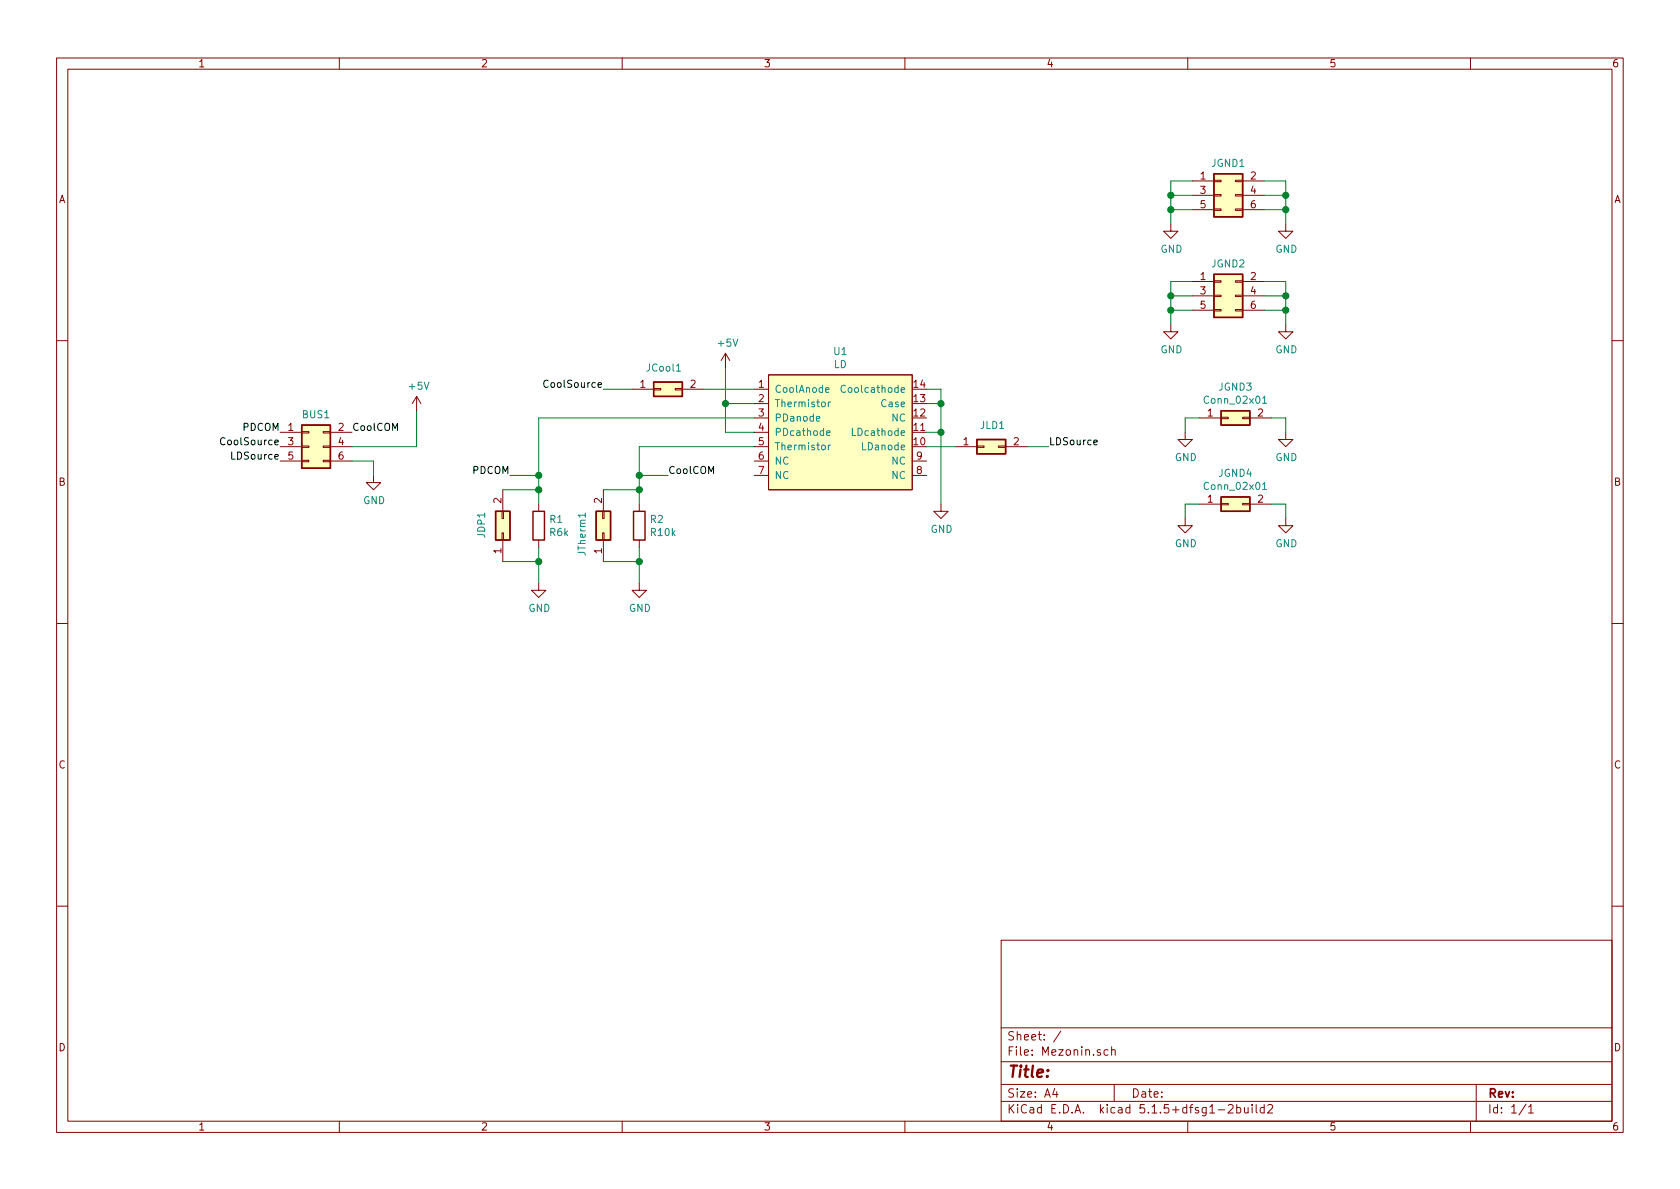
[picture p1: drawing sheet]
EESchema Schematic File Version 4
EELAYER 30 0
EELAYER END
$Descr A4 11693 8268
encoding utf-8
Sheet 1 1
Title ""
Date ""
Rev ""
Comp ""
Comment1 ""
Comment2 ""
Comment3 ""
Comment4 ""
$EndDescr
$Comp
L Mezonin-rescue:LD-aab_lib U1
U 1 1
P 5250 2700
F 0 "U1" H 5850 2965 50  0000 C CNN
F 1 "LD" H 5850 2874 50  0000 C CNN
F 2 "aab_pcb_lib:LD14BF" H 5850 2850 50  0001 C CNN
F 3 "" H 5850 2850 50  0001 C CNN
	1    5250 2700
	1    0    0    -1  
$EndComp
$Comp
L Connector_Generic:Conn_02x03_Odd_Even BUS1
U 1 1
P 2150 3100
F 0 "BUS1" H 2200 3325 50  0000 C CNN
F 1 "Conn_02x03_Odd_Even" H 2200 3326 50  0001 C CNN
F 2 "Connector_PinHeader_2.54mm:PinHeader_2x03_P2.54mm_Vertical" H 2150 3100 50  0001 C CNN
F 3 "~" H 2150 3100 50  0001 C CNN
	1    2150 3100
	1    0    0    -1  
$EndComp
$Comp
L power:GND #PWR09
U 1 1
P 2600 3300
F 0 "#PWR09" H 2600 3050 50  0001 C CNN
F 1 "GND" H 2605 3127 50  0000 C CNN
F 2 "" H 2600 3300 50  0001 C CNN
F 3 "" H 2600 3300 50  0001 C CNN
	1    2600 3300
	1    0    0    -1  
$EndComp
Text Label 1950 3100 2    50   ~ 0
CoolSource
Text Label 2450 3000 0    50   ~ 0
CoolCOM
Wire Wire Line
	6450 2700 6550 2700
Wire Wire Line
	6550 2700 6550 2800
Wire Wire Line
	6450 2800 6550 2800
$Comp
L power:GND #PWR010
U 1 1
P 6550 3500
F 0 "#PWR010" H 6550 3250 50  0001 C CNN
F 1 "GND" H 6555 3327 50  0000 C CNN
F 2 "" H 6550 3500 50  0001 C CNN
F 3 "" H 6550 3500 50  0001 C CNN
	1    6550 3500
	1    0    0    -1  
$EndComp
$Comp
L Device:R R1
U 1 1
P 3750 3650
F 0 "R1" H 3820 3696 50  0000 L CNN
F 1 "R6k" H 3820 3605 50  0000 L CNN
F 2 "Resistor_SMD:R_1206_3216Metric_Pad1.42x1.75mm_HandSolder" V 3680 3650 50  0001 C CNN
F 3 "~" H 3750 3650 50  0001 C CNN
	1    3750 3650
	1    0    0    -1  
$EndComp
$Comp
L Device:R R2
U 1 1
P 4450 3650
F 0 "R2" H 4520 3696 50  0000 L CNN
F 1 "R10k" H 4520 3605 50  0000 L CNN
F 2 "Resistor_SMD:R_1206_3216Metric_Pad1.42x1.75mm_HandSolder" V 4380 3650 50  0001 C CNN
F 3 "~" H 4450 3650 50  0001 C CNN
	1    4450 3650
	1    0    0    -1  
$EndComp
Wire Wire Line
	4650 3300 4450 3300
Wire Wire Line
	3750 3300 3550 3300
$Comp
L Connector_Generic:Conn_02x01 JTherm1
U 1 1
P 4200 3700
F 0 "JTherm1" H 4350 3850 50  0000 R CNN
F 1 "Conn_02x01" V 4205 3612 50  0001 R CNN
F 2 "Connector_PinHeader_2.54mm:PinHeader_1x02_P2.54mm_Vertical" H 4200 3700 50  0001 C CNN
F 3 "~" H 4200 3700 50  0001 C CNN
	1    4200 3700
	0    -1   -1   0   
$EndComp
$Comp
L Connector_Generic:Conn_02x01 JDP1
U 1 1
P 3500 3700
F 0 "JDP1" H 3650 3850 50  0000 R CNN
F 1 "Conn_02x01" V 3505 3612 50  0001 R CNN
F 2 "Connector_PinHeader_2.54mm:PinHeader_1x02_P2.54mm_Vertical" H 3500 3700 50  0001 C CNN
F 3 "~" H 3500 3700 50  0001 C CNN
	1    3500 3700
	0    -1   -1   0   
$EndComp
$Comp
L power:GND #PWR014
U 1 1
P 4450 4050
F 0 "#PWR014" H 4450 3800 50  0001 C CNN
F 1 "GND" H 4455 3877 50  0000 C CNN
F 2 "" H 4450 4050 50  0001 C CNN
F 3 "" H 4450 4050 50  0001 C CNN
	1    4450 4050
	1    0    0    -1  
$EndComp
$Comp
L power:GND #PWR013
U 1 1
P 3750 4050
F 0 "#PWR013" H 3750 3800 50  0001 C CNN
F 1 "GND" H 3755 3877 50  0000 C CNN
F 2 "" H 3750 4050 50  0001 C CNN
F 3 "" H 3750 4050 50  0001 C CNN
	1    3750 4050
	1    0    0    -1  
$EndComp
$Comp
L power:+5V #PWR06
U 1 1
P 2900 2850
F 0 "#PWR06" H 2900 2700 50  0001 C CNN
F 1 "+5V" H 2915 3023 50  0000 C CNN
F 2 "" H 2900 2850 50  0001 C CNN
F 3 "" H 2900 2850 50  0001 C CNN
	1    2900 2850
	1    0    0    -1  
$EndComp
$Comp
L power:+5V #PWR05
U 1 1
P 5050 2550
F 0 "#PWR05" H 5050 2400 50  0001 C CNN
F 1 "+5V" H 5065 2723 50  0000 C CNN
F 2 "" H 5050 2550 50  0001 C CNN
F 3 "" H 5050 2550 50  0001 C CNN
	1    5050 2550
	1    0    0    -1  
$EndComp
Text Label 3550 3300 2    50   ~ 0
PDCOM
Text Label 4650 3300 0    50   ~ 0
CoolCOM
Wire Wire Line
	3750 3800 3750 3900
Wire Wire Line
	4450 3800 4450 3900
Connection ~ 3750 3300
Wire Wire Line
	3750 3300 3750 3400
Connection ~ 4450 3300
Wire Wire Line
	4450 3300 4450 3400
Wire Wire Line
	4450 3100 5250 3100
Wire Wire Line
	3750 2900 5250 2900
Wire Wire Line
	4200 3400 4450 3400
Connection ~ 4450 3400
Wire Wire Line
	4450 3400 4450 3500
Connection ~ 3750 3400
Wire Wire Line
	3750 3400 3750 3500
Wire Wire Line
	3500 3400 3750 3400
Wire Wire Line
	3500 3900 3750 3900
Wire Wire Line
	4200 3900 4450 3900
Connection ~ 4450 3900
Wire Wire Line
	4450 3900 4450 4050
Wire Wire Line
	3750 3900 3750 4050
Connection ~ 3750 3900
Wire Wire Line
	3750 2900 3750 3300
Wire Wire Line
	4450 3100 4450 3300
$Comp
L Connector_Generic:Conn_02x01 JGND3
U 1 1
P 8550 2900
F 0 "JGND3" H 8600 3117 50  0000 C CNN
F 1 "Conn_02x01" H 8600 3026 50  0000 C CNN
F 2 "Connector_PinHeader_2.54mm:PinHeader_1x02_P2.54mm_Vertical" H 8550 2900 50  0001 C CNN
F 3 "~" H 8550 2900 50  0001 C CNN
	1    8550 2900
	1    0    0    -1  
$EndComp
Wire Wire Line
	8850 2900 8950 2900
Wire Wire Line
	8250 2900 8350 2900
Wire Wire Line
	8950 2900 8950 3000
Wire Wire Line
	8250 2900 8250 3000
$Comp
L power:GND #PWR08
U 1 1
P 8950 3000
F 0 "#PWR08" H 8950 2750 50  0001 C CNN
F 1 "GND" H 8955 2827 50  0000 C CNN
F 2 "" H 8950 3000 50  0001 C CNN
F 3 "" H 8950 3000 50  0001 C CNN
	1    8950 3000
	1    0    0    -1  
$EndComp
$Comp
L power:GND #PWR07
U 1 1
P 8250 3000
F 0 "#PWR07" H 8250 2750 50  0001 C CNN
F 1 "GND" H 8255 2827 50  0000 C CNN
F 2 "" H 8250 3000 50  0001 C CNN
F 3 "" H 8250 3000 50  0001 C CNN
	1    8250 3000
	1    0    0    -1  
$EndComp
$Comp
L Connector_Generic:Conn_02x01 JGND4
U 1 1
P 8550 3500
F 0 "JGND4" H 8600 3717 50  0000 C CNN
F 1 "Conn_02x01" H 8600 3626 50  0000 C CNN
F 2 "Connector_PinHeader_2.54mm:PinHeader_1x02_P2.54mm_Vertical" H 8550 3500 50  0001 C CNN
F 3 "~" H 8550 3500 50  0001 C CNN
	1    8550 3500
	1    0    0    -1  
$EndComp
Wire Wire Line
	8850 3500 8950 3500
Wire Wire Line
	8250 3500 8350 3500
Wire Wire Line
	8950 3500 8950 3600
Wire Wire Line
	8250 3500 8250 3600
$Comp
L power:GND #PWR012
U 1 1
P 8950 3600
F 0 "#PWR012" H 8950 3350 50  0001 C CNN
F 1 "GND" H 8955 3427 50  0000 C CNN
F 2 "" H 8950 3600 50  0001 C CNN
F 3 "" H 8950 3600 50  0001 C CNN
	1    8950 3600
	1    0    0    -1  
$EndComp
$Comp
L power:GND #PWR011
U 1 1
P 8250 3600
F 0 "#PWR011" H 8250 3350 50  0001 C CNN
F 1 "GND" H 8255 3427 50  0000 C CNN
F 2 "" H 8250 3600 50  0001 C CNN
F 3 "" H 8250 3600 50  0001 C CNN
	1    8250 3600
	1    0    0    -1  
$EndComp
Wire Wire Line
	5050 2800 5250 2800
Wire Wire Line
	5050 2550 5050 2800
Wire Wire Line
	5050 2800 5050 3000
Wire Wire Line
	5050 3000 5250 3000
Connection ~ 5050 2800
Text Label 7300 3100 0    50   ~ 0
LDSource
Connection ~ 6550 2800
Wire Wire Line
	6550 2800 6550 3000
Wire Wire Line
	6450 3100 6650 3100
Wire Wire Line
	6450 3000 6550 3000
Connection ~ 6550 3000
Wire Wire Line
	6550 3000 6550 3500
Wire Wire Line
	5250 2700 4900 2700
$Comp
L Connector_Generic:Conn_02x01 JCool1
U 1 1
P 4600 2700
F 0 "JCool1" H 4750 2850 50  0000 R CNN
F 1 "Conn_02x01" V 4605 2612 50  0001 R CNN
F 2 "Connector_PinHeader_2.54mm:PinHeader_1x02_P2.54mm_Vertical" H 4600 2700 50  0001 C CNN
F 3 "~" H 4600 2700 50  0001 C CNN
	1    4600 2700
	1    0    0    -1  
$EndComp
Text Label 4200 2700 2    50   ~ 0
CoolSource
Wire Wire Line
	4400 2700 4200 2700
$Comp
L Connector_Generic:Conn_02x01 JLD1
U 1 1
P 6850 3100
F 0 "JLD1" H 7000 3250 50  0000 R CNN
F 1 "Conn_02x01" V 6855 3012 50  0001 R CNN
F 2 "Connector_PinHeader_2.54mm:PinHeader_1x02_P2.54mm_Vertical" H 6850 3100 50  0001 C CNN
F 3 "~" H 6850 3100 50  0001 C CNN
	1    6850 3100
	1    0    0    -1  
$EndComp
Wire Wire Line
	7150 3100 7300 3100
Text Label 1950 3000 2    50   ~ 0
PDCOM
Wire Wire Line
	2450 3100 2900 3100
Wire Wire Line
	2900 2850 2900 3100
Text Label 1950 3200 2    50   ~ 0
LDSource
Wire Wire Line
	2450 3200 2600 3200
Wire Wire Line
	2600 3200 2600 3300
$Comp
L power:GND #PWR02
U 1 1
P 8950 1550
F 0 "#PWR02" H 8950 1300 50  0001 C CNN
F 1 "GND" H 8955 1377 50  0000 C CNN
F 2 "" H 8950 1550 50  0001 C CNN
F 3 "" H 8950 1550 50  0001 C CNN
	1    8950 1550
	1    0    0    -1  
$EndComp
Wire Wire Line
	8800 1450 8950 1450
Wire Wire Line
	8950 1450 8950 1550
$Comp
L Connector_Generic:Conn_02x03_Odd_Even JGND1
U 1 1
P 8500 1350
F 0 "JGND1" H 8550 1575 50  0000 C CNN
F 1 "Conn_02x03_Odd_Even" H 8550 1576 50  0001 C CNN
F 2 "Connector_PinHeader_2.54mm:PinHeader_2x03_P2.54mm_Vertical" H 8500 1350 50  0001 C CNN
F 3 "~" H 8500 1350 50  0001 C CNN
	1    8500 1350
	1    0    0    -1  
$EndComp
Wire Wire Line
	8800 1250 8950 1250
Wire Wire Line
	8950 1250 8950 1350
Connection ~ 8950 1450
Connection ~ 8950 1350
Wire Wire Line
	8950 1350 8950 1450
Wire Wire Line
	8300 1250 8150 1250
Wire Wire Line
	8150 1250 8150 1350
Connection ~ 8150 1350
Wire Wire Line
	8150 1350 8150 1450
Wire Wire Line
	8300 1450 8150 1450
Connection ~ 8150 1450
Wire Wire Line
	8150 1450 8150 1550
Wire Wire Line
	8150 1350 8300 1350
$Comp
L power:GND #PWR01
U 1 1
P 8150 1550
F 0 "#PWR01" H 8150 1300 50  0001 C CNN
F 1 "GND" H 8155 1377 50  0000 C CNN
F 2 "" H 8150 1550 50  0001 C CNN
F 3 "" H 8150 1550 50  0001 C CNN
	1    8150 1550
	1    0    0    -1  
$EndComp
$Comp
L power:GND #PWR04
U 1 1
P 8950 2250
F 0 "#PWR04" H 8950 2000 50  0001 C CNN
F 1 "GND" H 8955 2077 50  0000 C CNN
F 2 "" H 8950 2250 50  0001 C CNN
F 3 "" H 8950 2250 50  0001 C CNN
	1    8950 2250
	1    0    0    -1  
$EndComp
Wire Wire Line
	8800 2150 8950 2150
Wire Wire Line
	8950 2150 8950 2250
$Comp
L Connector_Generic:Conn_02x03_Odd_Even JGND2
U 1 1
P 8500 2050
F 0 "JGND2" H 8550 2275 50  0000 C CNN
F 1 "Conn_02x03_Odd_Even" H 8550 2276 50  0001 C CNN
F 2 "Connector_PinHeader_2.54mm:PinHeader_2x03_P2.54mm_Vertical" H 8500 2050 50  0001 C CNN
F 3 "~" H 8500 2050 50  0001 C CNN
	1    8500 2050
	1    0    0    -1  
$EndComp
Wire Wire Line
	8800 1950 8950 1950
Wire Wire Line
	8950 1950 8950 2050
Connection ~ 8950 2150
Connection ~ 8950 2050
Wire Wire Line
	8950 2050 8950 2150
Wire Wire Line
	8300 1950 8150 1950
Wire Wire Line
	8150 1950 8150 2050
Connection ~ 8150 2050
Wire Wire Line
	8150 2050 8150 2150
Wire Wire Line
	8300 2150 8150 2150
Connection ~ 8150 2150
Wire Wire Line
	8150 2150 8150 2250
Wire Wire Line
	8150 2050 8300 2050
$Comp
L power:GND #PWR03
U 1 1
P 8150 2250
F 0 "#PWR03" H 8150 2000 50  0001 C CNN
F 1 "GND" H 8155 2077 50  0000 C CNN
F 2 "" H 8150 2250 50  0001 C CNN
F 3 "" H 8150 2250 50  0001 C CNN
	1    8150 2250
	1    0    0    -1  
$EndComp
Wire Wire Line
	8800 1350 8950 1350
Wire Wire Line
	8800 2050 8950 2050
$EndSCHEMATC
